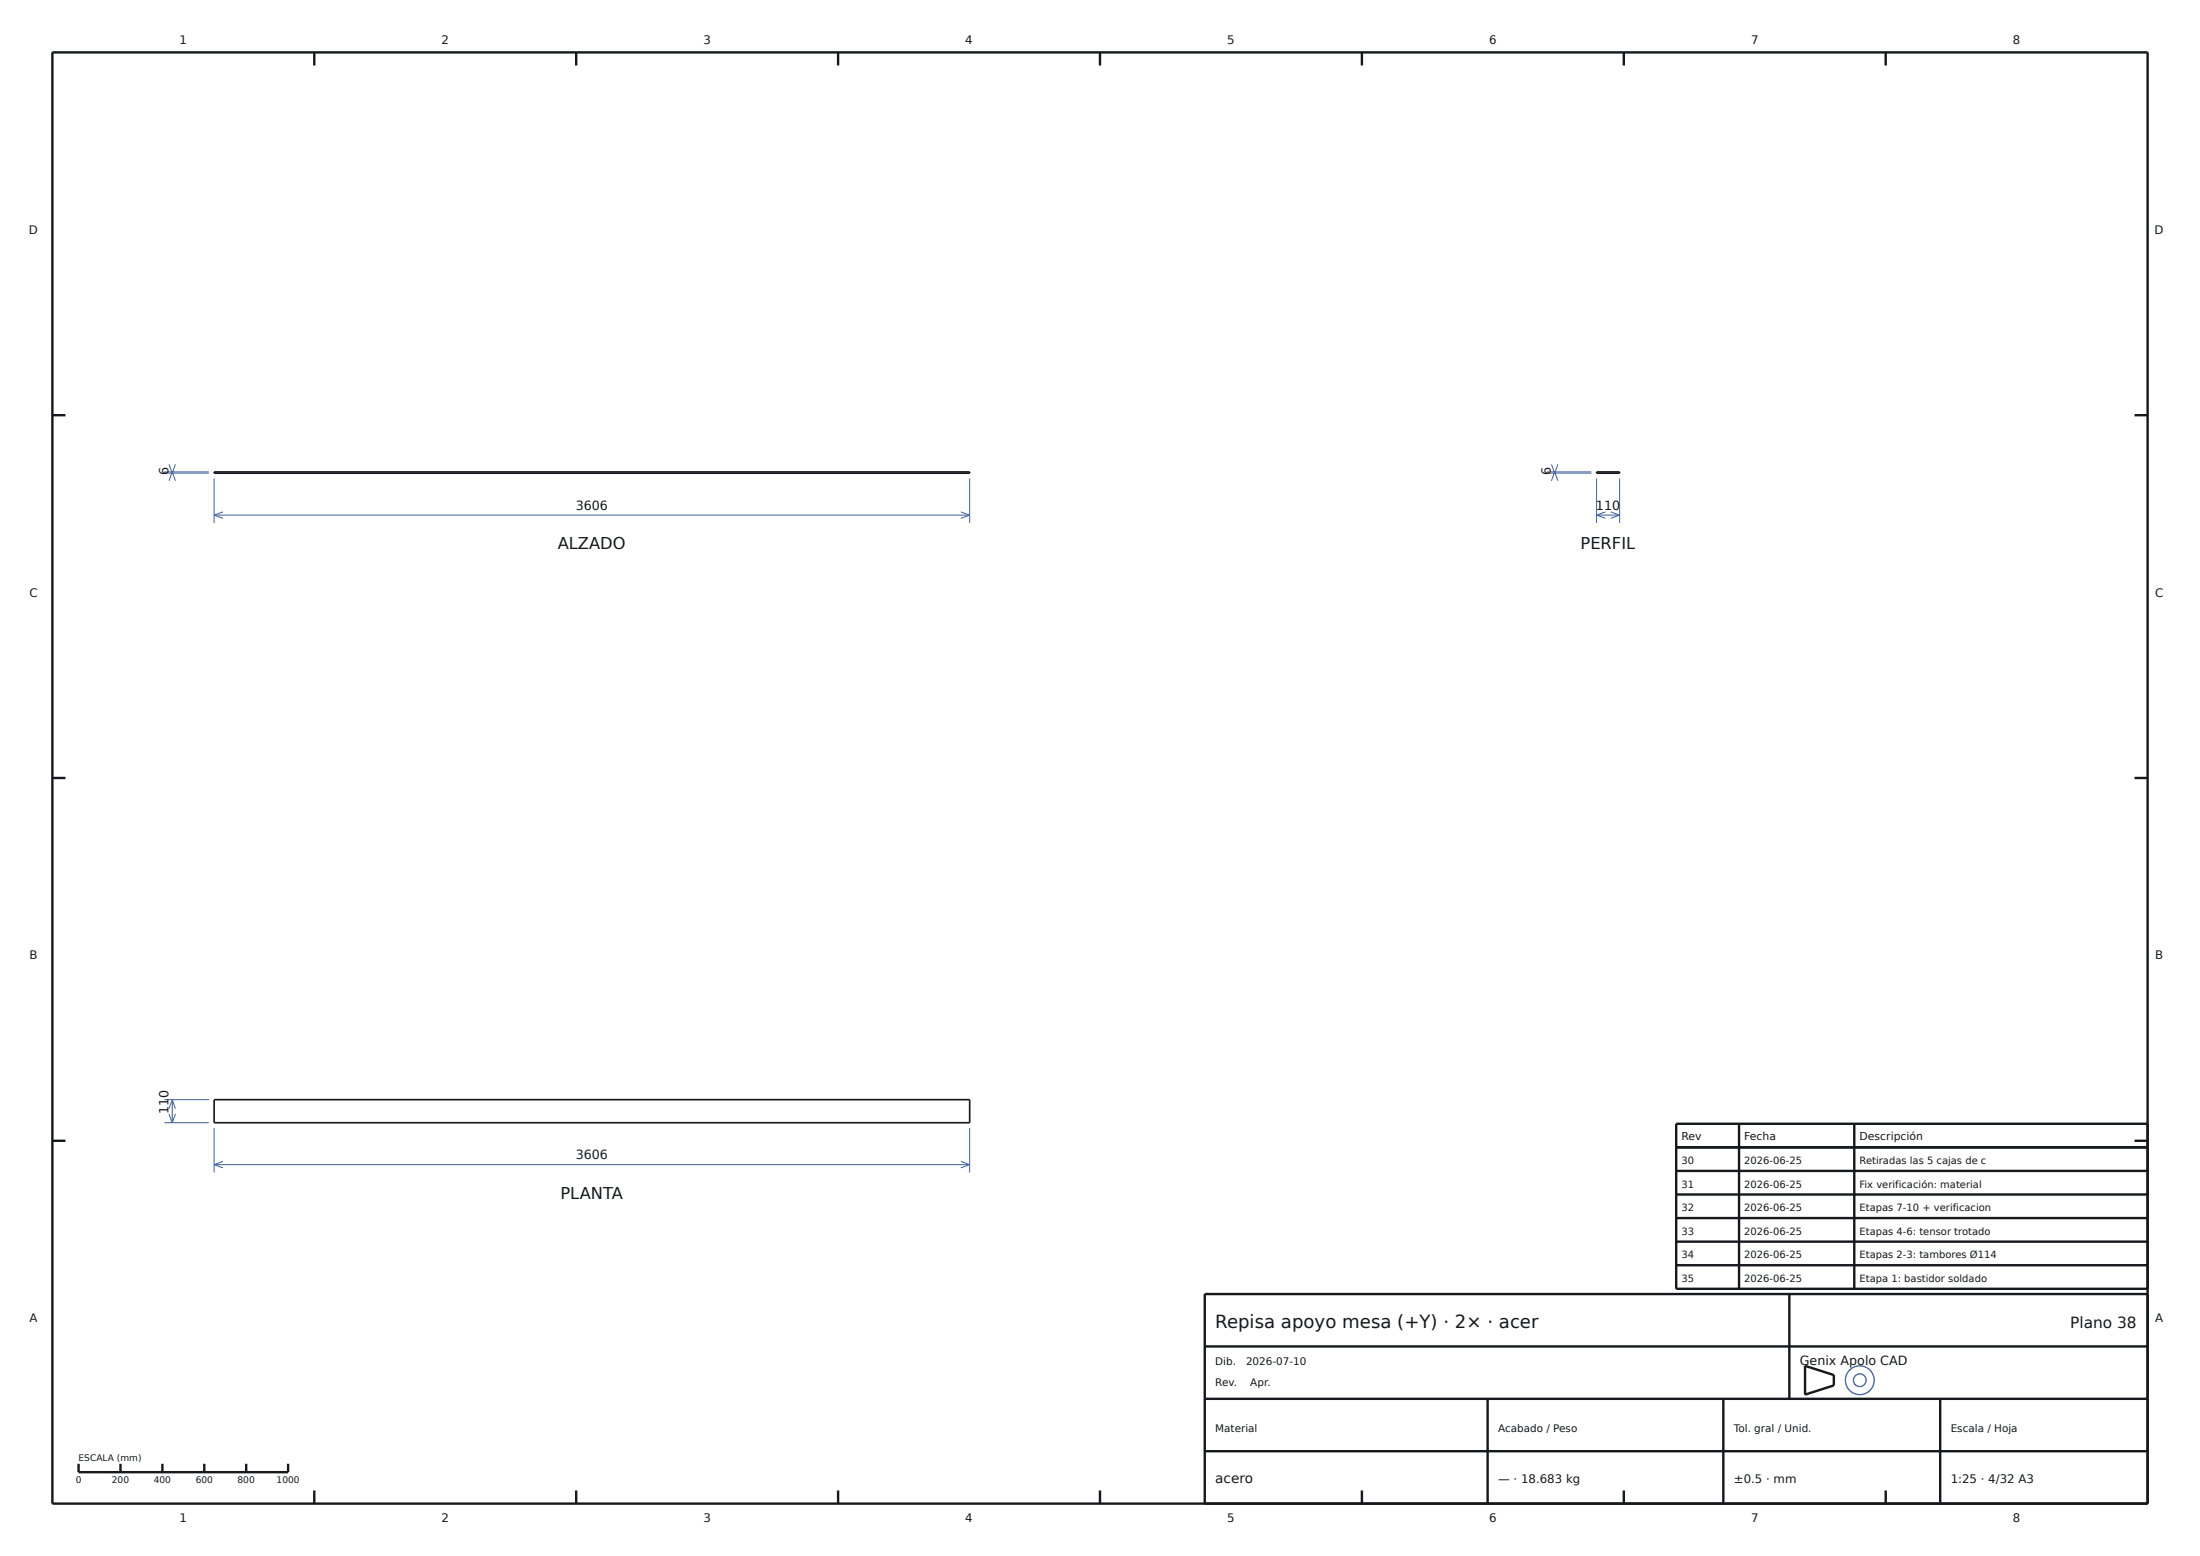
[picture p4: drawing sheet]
<svg xmlns="http://www.w3.org/2000/svg" width="420mm" height="297mm" viewBox="0 0 420 297" stroke-linecap="round" stroke-linejoin="round" font-family="sans-serif">
<g fill="#fdfdfb" stroke="#3a5e9c" stroke-width=".25">
<circle cx="355" cy="263.5" r="2.75"/>
<circle cx="355.1" cy="263.5" r="1.21"/>
</g>
<g fill="none" stroke="#16181d" stroke-width=".46">
<path d="M10 10h400v277h-400zM60 10v2.5M110 10v2.5M160 10v2.5M210 10v2.5M260 10v2.5M310 10v2.5M360 10v2.5M10 79.3h2.5M407.5 79.3h2.5M10 148.5h2.5M407.5 148.5h2.5"/>
<path d="M10 217.8h2.5M320 219h90M332 214.5v31.5M354 214.5v31.5M407.5 217.8h2.5M410 214.5h-90v31.5h90M320 223.5h90M320 228h90M320 232.5h90M320 237h90M230 257h180M320 241.5h90"/>
<path d="M341.6 247v20M410 247h-180v40M15 279.4v1.6h40v-1.6M23 279.4v1.6M31 279.4v1.6M39 279.4v1.6M47 279.4v1.6M230 277h180M230 267h180M284 267v20M329 267v20M344.6 260.7l5.5 1.8v1.9l-5.5 1.8z"/>
<path d="M370.4 267v20M60 284.5v2.5M110 284.5v2.5M160 284.5v2.5M210 284.5v2.5M260 284.5v2.5M310 284.5v2.5M360 284.5v2.5"/>
</g>
<path d="M40.9 90.1h144.2v.2h-144.2zM304.8 90.1h4.4v.2h-4.4zM40.9 209.9h144.2v4.4h-144.2z" fill="none" stroke="#16181d" stroke-width=".32"/>
<g fill="none" stroke="#3a5e9c" stroke-width=".19">
<path d="M31.4 90.3h8.5M31.4 90.1h8.5M32.3 88.6l.6 1.7M32.9 90.1v.2M32.9 90.1l.6 1.7M32.9 90.1l-.6 1.7M33.5 88.6l-.6 1.7M40.9 91.3v8.5M40.9 98.3h144.2M40.9 98.3l1.7 .6M42.6 97.7l-1.7 .6M183.4 97.7l1.7 .6"/>
<path d="M185.1 91.3v8.5M185.1 98.3l-1.7 .6M295.3 90.3h8.5M295.3 90.1h8.5M296.2 88.6l.6 1.7M296.8 90.1v.2M296.8 90.1l.6 1.7M296.8 90.1l-.6 1.7M297.4 88.6l-.6 1.7M304.8 98.3h4.4M304.8 91.3v8.5M304.8 98.3l1.7 .6"/>
<path d="M306.5 97.7l-1.7 .6M307.5 97.7l1.7 .6M309.2 91.3v8.5M309.2 98.3l-1.7 .6M31.4 214.3h8.5M31.4 209.9h8.5M32.3 212.6l.6 1.7M32.9 209.9v4.4M32.9 209.9l.6 1.7M32.9 209.9l-.6 1.7M33.5 212.6l-.6 1.7M40.9 215.3v8.5"/>
<path d="M185.1 215.3v8.5M40.9 222.3h144.2M40.9 222.3l1.7 .6M42.6 221.7l-1.7 .6M183.4 221.7l1.7 .6M185.1 222.3l-1.7 .6"/>
</g>
<text font-size="3.5" fill="#16181d" x="232" y="253.4">Repisa apoyo mesa (+Y) · 2× · acer</text>
<g font-size="3.1" fill="#16181d">
<text x="106.5" y="104.8">ALZADO</text>
<text x="301.7" y="104.8">PERFIL</text>
<text x="107" y="228.8">PLANTA</text>
</g>
<text font-size="2.9" fill="#16181d" x="395.2" y="253.4">Plano 38</text>
<text font-size="2.6" fill="#16181d" x="232" y="283">acero</text>
<g font-size="2.4" fill="#16181d">
<text x="32.2" y="90.7" transform="rotate(-90 32.2 90.7)">6</text>
<text x="296.1" y="90.7" transform="rotate(-90 296.1 90.7)">6</text>
<text x="109.9" y="97.3">3606</text>
<text x="304.7" y="97.3">110</text>
<text x="32.2" y="212.6" transform="rotate(-90 32.2 212.6)">110</text>
<text x="109.9" y="221.3">3606</text>
<text x="343.6" y="260.6">Genix Apolo CAD</text>
</g>
<g font-size="2.2" fill="#16181d">
<text x="34.3" y="8.4">1</text>
<text x="84.3" y="8.4">2</text>
<text x="134.3" y="8.4">3</text>
<text x="184.3" y="8.4">4</text>
<text x="234.3" y="8.4">5</text>
<text x="284.3" y="8.4">6</text>
<text x="334.3" y="8.4">7</text>
<text x="384.3" y="8.4">8</text>
<text x="5.5" y="44.6">D</text>
<text x="411.3" y="44.6">D</text>
<text x="5.6" y="113.9">C</text>
<text x="411.4" y="113.9">C</text>
<text x="5.6" y="183.1">B</text>
<text x="411.4" y="183.1">B</text>
<text x="5.6" y="252.4">A</text>
<text x="411.4" y="252.4">A</text>
<text x="286" y="283">— · 18.683 kg</text>
<text x="331" y="283">±0.5 · mm</text>
<text x="372.4" y="283">1:25 · 4/32 A3</text>
<text x="34.3" y="290.6">1</text>
<text x="84.3" y="290.6">2</text>
<text x="134.3" y="290.6">3</text>
<text x="184.3" y="290.6">4</text>
<text x="234.3" y="290.6">5</text>
<text x="284.3" y="290.6">6</text>
<text x="334.3" y="290.6">7</text>
<text x="384.3" y="290.6">8</text>
</g>
<g font-size="2.1" fill="#16181d">
<text x="321" y="217.6">Rev</text>
<text x="333" y="217.6">Fecha</text>
<text x="355" y="217.6">Descripción</text>
</g>
<g font-size="2" fill="#16181d">
<text x="232" y="260.6">Dib.</text>
<text x="237.9" y="260.6">2026-07-10</text>
<text x="232" y="264.6">Rev.</text>
<text x="238.7" y="264.6">Apr.</text>
<text x="232" y="273.4">Material</text>
<text x="286" y="273.4">Acabado / Peso</text>
<text x="331" y="273.4">Tol. gral / Unid.</text>
<text x="372.4" y="273.4">Escala / Hoja</text>
</g>
<g font-size="1.9" fill="#16181d">
<text x="321" y="222.2">30</text>
<text x="321" y="226.7">31</text>
<text x="333" y="222.2">2026-06-25</text>
<text x="333" y="226.7">2026-06-25</text>
<text x="355" y="222.2">Retiradas las 5 cajas de c</text>
<text x="355" y="226.7">Fix verificación: material</text>
<text x="321" y="231.2">32</text>
<text x="333" y="231.2">2026-06-25</text>
<text x="355" y="231.2">Etapas 7-10 + verificacion</text>
<text x="321" y="235.7">33</text>
<text x="333" y="235.7">2026-06-25</text>
<text x="355" y="235.7">Etapas 4-6: tensor trotado</text>
<text x="321" y="240.2">34</text>
<text x="321" y="244.7">35</text>
<text x="333" y="240.2">2026-06-25</text>
<text x="333" y="244.7">2026-06-25</text>
<text x="355" y="240.2">Etapas 2-3: tambores Ø114</text>
<text x="355" y="244.7">Etapa 1: bastidor soldado</text>
</g>
<g font-size="1.7" fill="#16181d">
<text x="15" y="278.8">ESCALA (mm)</text>
<text x="14.5" y="283">0</text>
<text x="21.4" y="283">200</text>
<text x="29.4" y="283">400</text>
<text x="37.4" y="283">600</text>
<text x="45.4" y="283">800</text>
<text x="52.8" y="283">1000</text>
</g>
</svg>
